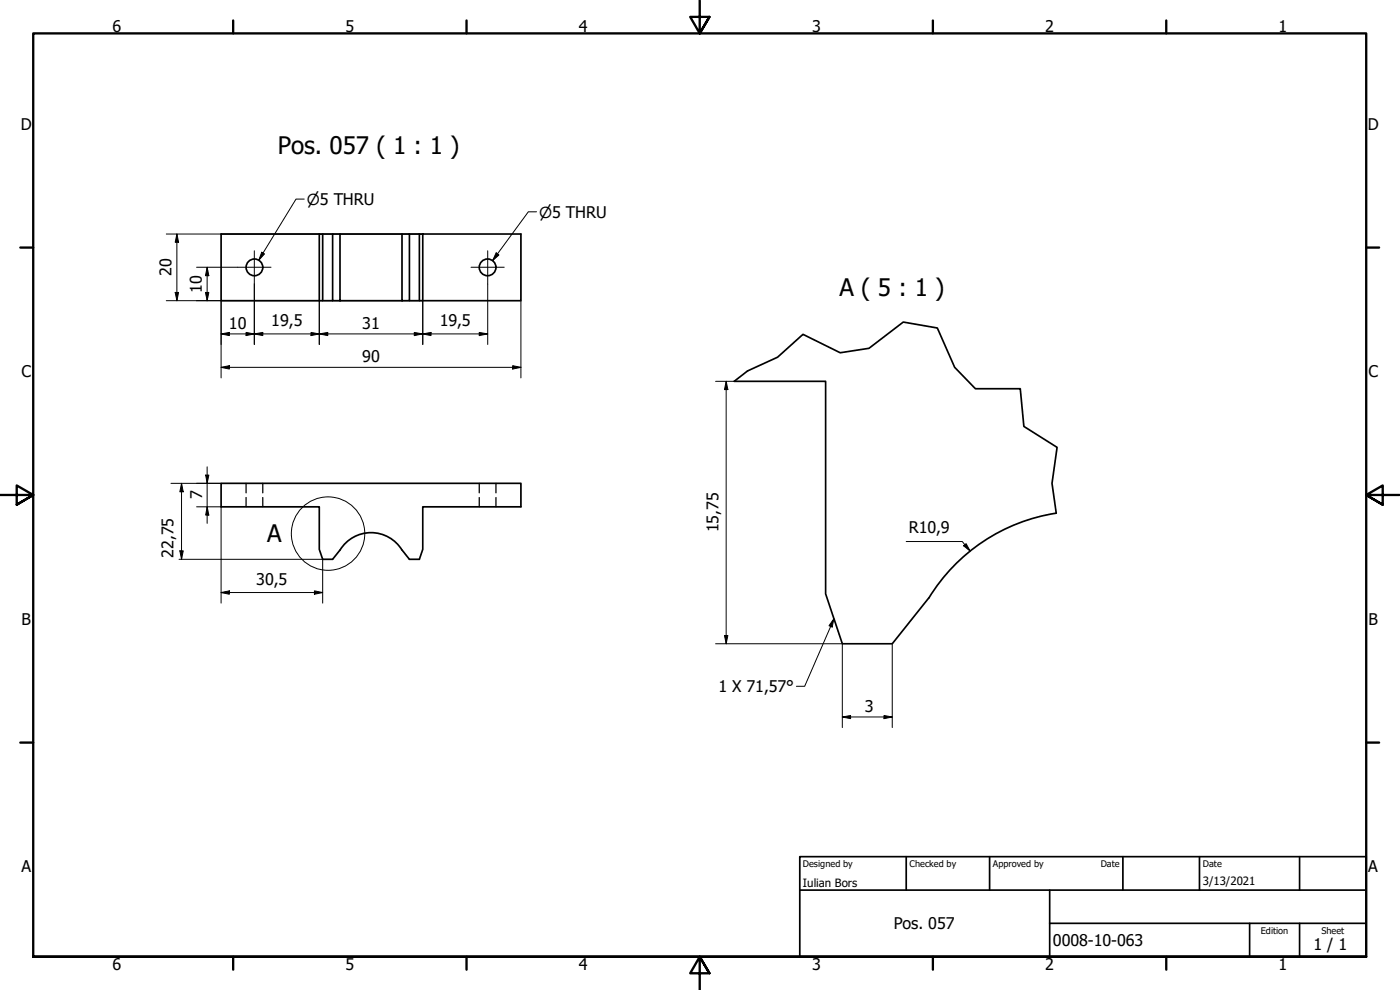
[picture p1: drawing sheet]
<svg xmlns="http://www.w3.org/2000/svg" width="420mm" height="297mm" viewBox="0 0 420 297" stroke-linecap="round" stroke-linejoin="round" font-family="sans-serif">
<!-- layer: Hidden (ISO) -->
<path d="M73.9 145v2.9M73.9 149.3v2.8M78.9 145v2.9M78.9 149.3v2.8M143.8 145v2.9M143.8 149.3v2.8M148.8 145v2.9M148.8 149.3v2.8" fill="none" stroke="#000" stroke-width=".38"/>
<!-- layer: Visible (ISO) -->
<g fill="none" stroke="#000" stroke-width=".51">
<path d="M95.8 70.2h-29.4v20h29.4M95.8 70.2h1v20h-1zM96.8 70.2h3M102 70.2h18.6M120.6 70.2h2.3v20h-2.3zM122.9 70.2h3M126.9 70.2v20h-1v-20h30.4v20h-29.4M96.8 90.2h3M102 90.2h-2.2v-20h2.2v20h18.6M122.9 90.2h3M220.3 114.4h27.5v63.8l5 15h15l11-13.8M317 154a54.5 54.5 0 0 0-38.2 25.4"/>
<path d="M102 165l-2.2 2.8h-3l-1-3v-12.7h-29.4v-7.1h89.9v7.1h-29.4v12.7l-1 3h-3l-2.3-2.8M102.1 165a10.9 10.9 0 0 1 18.5 0"/>
<circle cx="76.4" cy="80.2" r="2.51"/>
<circle cx="146.3" cy="80.2" r="2.51"/>
</g>
<!-- layer: Break Line (ISO) -->
<path d="M220.3 114.4l4-3.1 9.1-4.1 7.6-6.9 11.2 5.5 8.6-1.3 10.3-7.9 10.2 1.8 5.2 11.8 6.2 6.4h13.5l1.1 11.3 9.9 6.3-1.5 10.8 1.3 9" fill="none" stroke="#000" stroke-width=".51"/>
<!-- layer: Detail Boundary (ISO) -->
<circle cx="98.5" cy="160.1" r="11" fill="none" stroke="#000" stroke-width=".3"/>
<!-- layer: Border (ISO) -->
<g fill="none" stroke="#000" stroke-width=".7">
<path d="M70 6.1v3.9M140 6.1v3.9M210 0v10l-2.9-4.9h5.8l-2.9 4.9 2.9-4.9M280 6.1v3.9M350 6.1v3.9M6.1 74.3h3.9M410 74.3h3.9M0 148.5h10l-5-2.8v5.7l5-2.9-5 2.9M420 148.5h-10l5-2.8v5.7l-5-2.9 5 2.9M6.1 222.8h3.9M410 222.8h3.9M10 287.1v-277.1h400v277.1h-400h400"/>
<path d="M70 287.1v3.8M140 287.1v3.8M212.9 292l-2.9-4.9 2.9 4.9h-5.8l2.9-4.9v9.9M280 287.1v3.8M350 287.1v3.8"/>
</g>
<!-- layer: Title (ISO) -->
<path d="M240 257h170v30.1h-170zM272 257v10.1M297 257v10.1M337 257v10.1M360 257v10.1M390 257v10.1M240 267.1h170M315 277h95M315 267.1v20M375 277v10.1M390 277v10.1" fill="none" stroke="#000" stroke-width=".51"/>
<!-- layer: Dimension (ISO) -->
<g fill="none" stroke="#000" stroke-width=".3">
<path d="M49.9 70.2h77M53.1 70.2l.5 2.5h-1zM53.1 70.2v20M49.9 90.2h77v13.2M52.6 87.7h1l-.5 2.5zM59 80.2h12.4M61.7 87.7h1l-.5 2.5zM62.2 80.2l.5 2.5h-1zM62.2 80.2v10M66.4 90.2v23.2M73.9 99.7l2.4 .5-2.4 .5zM76.3 85.2v18.2"/>
<path d="M93.3 99.7l2.5 .5-2.5 .5zM95.8 90.2v13.2M124.3 99.7l2.6 .5-2.6 .5zM143.8 99.7l2.6 .5-2.6 .5zM146.4 85.2v18.2M156.3 90.2v23.2M66.4 110.2l2.4-.5v1zM66.4 100.2l2.4-.5v1zM66.4 100.2h80M66.4 110.2h89.9M76.3 100.2l2.6-.5v1zM95.8 100.2l2.6-.5v1z"/>
<path d="M126.9 100.2l2.4-.5v1zM153.9 109.7l2.4 .5-2.4 .5zM214.8 114.4h5.5M217.9 114.4l.5 2.5h-1zM217.9 114.4v78.8M51.3 145h15.1M54.5 145l.5 2.6h-1zM54.5 145v22.8M59 152.1h7.4v28.9M61.7 142.5h1l-.5 2.5zM62.2 152.1l.5 2.4h-1zM62.2 140.1v16.9"/>
<path d="M53.7 167.8h43.1v13.2M54 165.3h1l-.5 2.5zM66.4 177.8l2.4-.5v1zM66.4 177.8h30.4M94.4 177.3l2.4 .5-2.4 .5zM272 162.5h16.8l2.3 2.8M289.2 163.8l.7-.7 1.2 2.2zM214.8 193.2h38v25.1M217.4 190.7h1l-.5 2.5zM267.8 193.2v25.1M252.8 215.1l2.5-.4v.9zM252.8 215.1h15"/>
<path d="M265.3 214.7l2.5 .4-2.5 .5z"/>
</g>
<g fill="#000">
<path d="M53.1 70.2l.5 2.5h-1z" fill-rule="evenodd"/>
<path d="M52.6 87.7h1l-.5 2.5z" fill-rule="evenodd"/>
<path d="M61.7 87.7h1l-.5 2.5z" fill-rule="evenodd"/>
<path d="M62.2 80.2l.5 2.5h-1z" fill-rule="evenodd"/>
<path d="M66.4 100.2l2.4-.5v1z" fill-rule="evenodd"/>
<path d="M76.3 100.2l2.6-.5v1z" fill-rule="evenodd"/>
<path d="M95.8 100.2l2.6-.5v1z" fill-rule="evenodd"/>
<path d="M126.9 100.2l2.4-.5v1z" fill-rule="evenodd"/>
<path d="M66.4 110.2l2.4-.5v1z" fill-rule="evenodd"/>
<path d="M73.9 99.7l2.4 .5-2.4 .5z" fill-rule="evenodd"/>
<path d="M93.3 99.7l2.5 .5-2.5 .5z" fill-rule="evenodd"/>
<path d="M124.3 99.7l2.6 .5-2.6 .5z" fill-rule="evenodd"/>
<path d="M143.8 99.7l2.6 .5-2.6 .5z" fill-rule="evenodd"/>
<path d="M153.9 109.7l2.4 .5-2.4 .5z" fill-rule="evenodd"/>
<path d="M217.9 114.4l.5 2.5h-1z" fill-rule="evenodd"/>
<path d="M54.5 145l.5 2.6h-1z" fill-rule="evenodd"/>
<path d="M61.7 142.5h1l-.5 2.5z" fill-rule="evenodd"/>
<path d="M62.2 152.1l.5 2.4h-1z" fill-rule="evenodd"/>
<path d="M54 165.3h1l-.5 2.5z" fill-rule="evenodd"/>
<path d="M66.4 177.8l2.4-.5v1z" fill-rule="evenodd"/>
<path d="M94.4 177.3l2.4 .5-2.4 .5z" fill-rule="evenodd"/>
<path d="M289.2 163.8l.7-.7 1.2 2.2z" fill-rule="evenodd"/>
<path d="M217.4 190.7h1l-.5 2.5z" fill-rule="evenodd"/>
<path d="M252.8 215.1l2.5-.4v.9z" fill-rule="evenodd"/>
<path d="M265.3 214.7l2.5 .4-2.5 .5z" fill-rule="evenodd"/>
</g>
<!-- layer: Symbol (ISO) -->
<path d="M91.3 59.7h-2.5l-11.1 18.4M78.5 75.7l.9 .5-1.7 1.9zM148.9 75.9l.8 .6-1.9 1.7zM161 63.5h-2.4l-10.8 14.7M250.3 185.7l-.6 2.4-.9-.3zM250.3 185.7l-8.8 20.2h-2.5" fill="none" stroke="#000" stroke-width=".3"/>
<g fill="#000">
<path d="M78.5 75.7l.9 .5-1.7 1.9z" fill-rule="evenodd"/>
<path d="M148.9 75.9l.8 .6-1.9 1.7z" fill-rule="evenodd"/>
<path d="M250.3 185.7l-.6 2.4-.9-.3z" fill-rule="evenodd"/>
</g>
<!-- layer: Center Mark (ISO) -->
<path d="M76.3 75.2v10M146.4 75.2v10M71.4 80.2h9.9M141.4 80.2h9.9" fill="none" stroke="#000" stroke-width=".3"/>
<g font-size="7.2">
<text x="83.4" y="46.2">Pos. 057 ( 1 : 1 )</text>
<text x="251.9" y="88.9">A ( 5 : 1 )</text>
<text x="80.2" y="162.7">A</text>
</g>
<g font-size="4.8">
<text x="33.7" y="9.6">6</text>
<text x="103.7" y="9.6">5</text>
<text x="173.7" y="9.6">4</text>
<text x="243.7" y="9.6">3</text>
<text x="313.7" y="9.6">2</text>
<text x="383.7" y="9.6">1</text>
<text x="6.2" y="38.9">D</text>
<text x="410.5" y="38.9">D</text>
<text x="51.4" y="82.9" transform="rotate(-90 51.4 82.9)">20</text>
<text x="60.6" y="87.9" transform="rotate(-90 60.6 87.9)">10</text>
<text x="68.7" y="98.6">10</text>
<text x="81.4" y="97.8">19,5</text>
<text x="108.7" y="98.6">31</text>
<text x="132" y="97.8">19,5</text>
<text x="6.4" y="113.1">C</text>
<text x="108.7" y="108.6">90</text>
<text x="410.7" y="113.1">C</text>
<text x="60.6" y="149.8" transform="rotate(-90 60.6 149.8)">7</text>
<text x="215.6" y="159.8" transform="rotate(-90 215.6 159.8)">15,75</text>
<text x="272.7" y="160.1">R10,9</text>
<text x="52.1" y="167.3" transform="rotate(-90 52.1 167.3)">22,75</text>
<text x="76.9" y="175.4">30,5</text>
<text x="6.4" y="187.4">B</text>
<text x="410.7" y="187.4">B</text>
<text x="215.6" y="207.6">1 X 71,57°</text>
<text x="259.6" y="213.5">3</text>
<text x="6.4" y="261.7">A</text>
<text x="410.7" y="261.7">A</text>
<text x="268.2" y="278.8">Pos. 057</text>
<text x="316" y="283.8">0008-10-063</text>
<text x="394.2" y="285">1 / 1</text>
<text x="33.7" y="290.9">6</text>
<text x="103.7" y="290.9">5</text>
<text x="173.7" y="290.9">4</text>
<text x="243.7" y="290.9">3</text>
<text x="313.7" y="290.9">2</text>
<text x="383.7" y="290.9">1</text>
</g>
<g font-size="4.6">
<text x="92.1" y="61.5">⌀5 THRU</text>
<text x="161.8" y="65.3">⌀5 THRU</text>
</g>
<g font-size="3.4">
<text x="241" y="266">Iulian Bors</text>
<text x="361" y="265.5">3/13/2021</text>
</g>
<g font-size="2.7">
<text x="241" y="260.1">Designed by</text>
<text x="273" y="260.1">Checked by</text>
<text x="298" y="260.1">Approved by</text>
<text x="330.3" y="260">Date</text>
<text x="361" y="260">Date</text>
<text x="378.4" y="280.1">Edition</text>
<text x="396.6" y="280.1">Sheet</text>
</g>
</svg>
